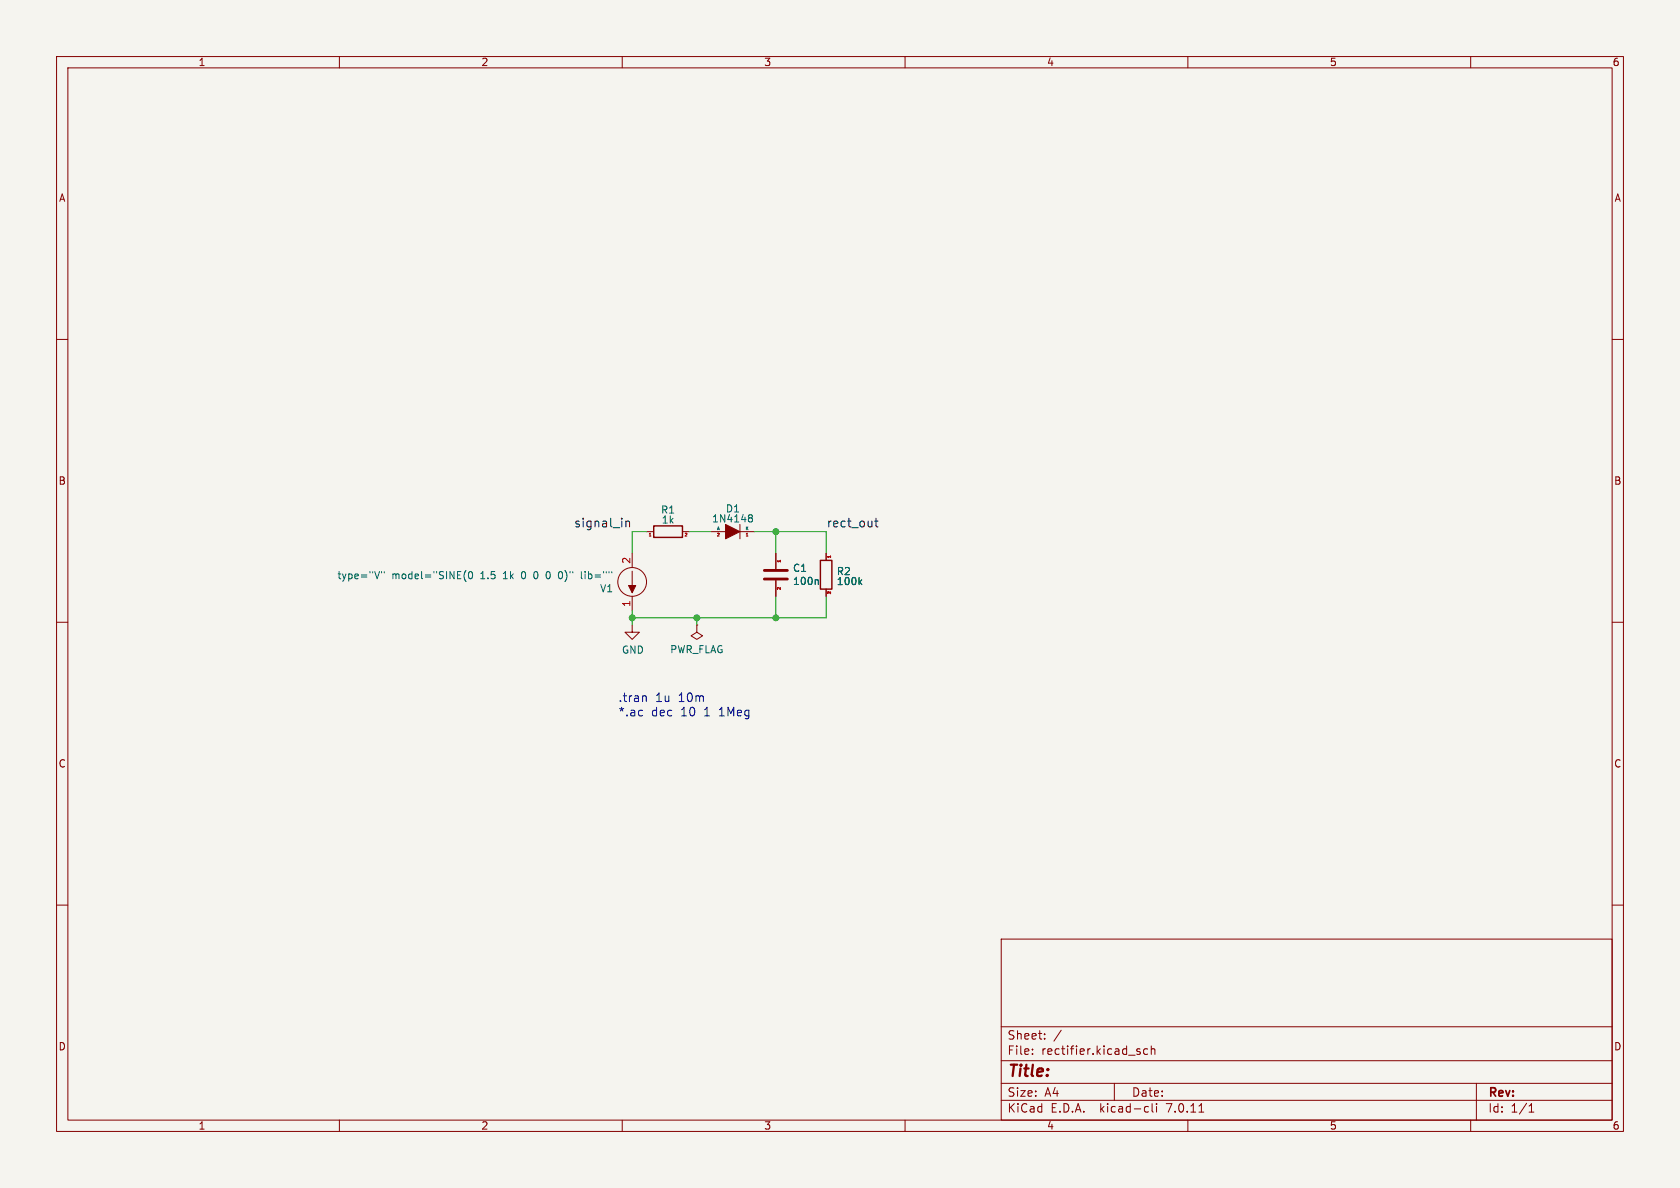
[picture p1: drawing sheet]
<svg xmlns="http://www.w3.org/2000/svg" width="297mm" height="210mm" viewBox="0 0 297 210" stroke-linecap="round" stroke-linejoin="round" font-family="sans-serif">
<path d="M0 0h297v210h-297z" fill="#f5f4ef" stroke="#f5f4ef" stroke-width=".18"/>
<g fill="none" stroke="#840000" stroke-width=".18">
<path d="M10 10h277v190h-277zM12 12h273v186h-273zM60 10v2M110 10v2M160 10v2M210 10v2M260 10v2M10 60h2M285 60h2M111.8 97.8v2.5M114.3 94h1.3M120.6 94h1.3"/>
<path d="M125.7 94h2.6M130.8 94h2.5M130.8 92.7v2.6M137.2 97.8v2.8M146 97.8v1.3M10 110h2M111.8 110.5v1.3h1.2l-1.2 1.2-1.3-1.2h1.3M111.8 101v3.8M111.8 105.4v2.6M123.2 110.5v1.3l1 .6-1 .6-1-.6 1-.6M123.2 110.5h.1M137.2 102.6v2.8"/>
<path d="M146 104.1v1.3M285 110h2M10 160h2M285 160h2M177 166h108v32h-108zM60 198v2M110 198v2M160 198v2M177 194.5h108M177 191.5h108M177 187.5h108M177 181.5h108"/>
<path d="M182.5 186.3v.1M182.5 185.5v.1M184.7 183.6v.1M184.7 182.8v.1M187.6 182.1l-1.3 2M197 191.5v3M201.4 185.9l.2 .2-.2 .3M201.4 185.4l.1 .1M202.6 195.6l.4 .1M202.9 185.5l-.4-.1-.3 .3v.4l.1 .2h.6M203 196.5l-.4 .1M203.5 185.5l.2-.1 .4 .1 .1 .9"/>
<path d="M203.5 184.9v1.5M203.7 195.1v1.3l.2 .2M204.5 195.1v.1M204.5 195.6v1M210 198v2M212 196.6h.8M260 198v2M261 191.5v6.5M270.3 196.6h.9M270.3 195.5l.4-.4v1.5"/>
<circle cx="111.8" cy="102.9" r="2.54"/>
</g>
<path d="M115.6 93h5v2h-5zM145 99.1h2.1v5h-2.1z" fill="none" stroke="#840000" stroke-width=".25"/>
<path d="M114.9 94.3v.5M121.1 94.3h.3M126.9 94.3h.2M132 94.3l.1 .5M137.9 99.2h-.4M146.8 98.4l-.4 .1M137.5 103.9v.3M146.4 104.6v.3" fill="none" stroke="#a90000" stroke-width=".18"/>
<g fill="#840000" stroke="#840000" stroke-width=".18">
<path d="M128.3 92.7l2.5 1.3-2.5 1.3z"/>
<path d="M111.1 103.5h1.3l-.6 1.3z"/>
</g>
<g fill="none" stroke="#006464" stroke-width=".18">
<path d="M132.4 91.5h.1M132.4 91.1l.4-.1 .2 .1v.2l-.2 .2M132.5 91.5h.3M132.5 91.5l-.1 .1M132.8 91.5l.2 .3v.3l-.2 .2-.4-.1M67.1 101l-.4 1.3M67.5 101v.3M67.9 101v.3M82.4 100.9a1.46 1.46 0 0 0 0 1.9M82.9 101.2l.2-.2a.68 .68 0 0 1 .5 .7 .68 .68 0 0 1-.5 .6l-.2-.1-.1-.4zM94.5 101.2l-.1 .3 .1 .7M96.5 101.8l.2 .4 .3 .1"/>
<path d="M97 101l-.3 .2-.2 .3M98.9 101.1h.4M98.9 102.2h.4M102.8 101v1.1l.2 .2M103.4 101v.2M103.4 101.5v.8M144.5 102.5l.2 .2v.6M152 102.9l.4 .4M152.4 102.5l-.5 .5"/>
</g>
<path d="M135.1 102.4h4.1M135.1 100.8h4.1" fill="none" stroke="#840000" stroke-width=".51"/>
<path d="M110.6 92.1v1M110.6 92.3l.3-.2 .3 .1 .1 .9M154.6 92.1h.6M154.9 91.6v1.3l.3 .2" fill="none" stroke="#0f0f0f" stroke-width=".18"/>
<path d="M113.5 125.5l.1 .1M113.6 126.5l-.1 .1M114 123l.3 .2v.8" fill="none" stroke="#0000c2" stroke-width=".18"/>
<path d="M114.3 94h-2.5v3.8M121.9 94h3.8M133.3 94h12.7v3.8M137.2 94v3.8M111.8 108v2.5M123.2 109.2v1.3M137.2 105.4v3.8M146 105.4v3.8h-34.2" fill="none" stroke="#009600" stroke-width=".18"/>
<g fill="#009600" stroke="#009600" stroke-width=".18">
<circle cx="111.8" cy="109.2" r=".51"/>
<circle cx="137.2" cy="109.2" r=".51"/>
<circle cx="123.2" cy="109.2" r=".51"/>
<circle cx="137.2" cy="94" r=".51"/>
</g>
<text font-size="2.8" fill="#840000" x="178" y="190.9">Title:</text>
<g font-size="2.1" fill="#0f0f0f">
<text x="101.4" y="93.3">signal_in</text>
<text x="146" y="93.3">rect_out</text>
</g>
<g font-size="2.1" fill="#0000c2">
<text x="109.2" y="124.2">.tran</text>
<text x="115.8" y="124.2">1u</text>
<text x="120" y="124.2">10m</text>
<text x="109.2" y="126.8">*.ac</text>
<text x="115.1" y="126.8">dec</text>
<text x="120.4" y="126.8">10</text>
<text x="124.6" y="126.8">1</text>
<text x="127.4" y="126.8">1Meg</text>
</g>
<g font-size="2.1" fill="#840000">
<text x="178" y="184">Sheet:</text>
<text x="178" y="186.7">File:</text>
<text x="184.1" y="186.7">rectifier.kicad_sch</text>
<text x="178" y="196.9">KiCad</text>
<text x="178" y="194.1">Size:</text>
<text x="184.7" y="194.1">A4</text>
<text x="185.7" y="196.9">E.D.A.</text>
<text x="194.6" y="196.9">kicad-cli</text>
<text x="200" y="194.1">Date:</text>
<text x="206.5" y="196.9">7.0.11</text>
<text x="263" y="194.3">Rev:</text>
<text x="263" y="196.9">Id:</text>
<text x="267.1" y="196.9">1/1</text>
</g>
<g font-size="1.8" fill="#840000">
<text x="35" y="11.9">1</text>
<text x="85" y="11.9">2</text>
<text x="135" y="11.9">3</text>
<text x="185" y="11.9">4</text>
<text x="235" y="11.9">5</text>
<text x="285" y="11.9">6</text>
<text x="10.3" y="35.9">A</text>
<text x="285.3" y="35.9">A</text>
<text x="10.3" y="85.9">B</text>
<text x="285.3" y="85.9">B</text>
<text x="10.3" y="135.9">C</text>
<text x="285.3" y="135.9">C</text>
<text x="10.3" y="185.9">D</text>
<text x="285.3" y="185.9">D</text>
<text x="35" y="199.9">1</text>
<text x="85" y="199.9">2</text>
<text x="135" y="199.9">3</text>
<text x="185" y="199.9">4</text>
<text x="235" y="199.9">5</text>
<text x="285" y="199.9">6</text>
</g>
<g font-size="1.8" fill="#006464">
<text x="116.8" y="91">R1</text>
<text x="116.9" y="92.8">1k</text>
<text x="125.8" y="92.6">1N4148</text>
<text x="128.2" y="90.8">D1</text>
<text x="140.1" y="101.3">C1</text>
<text x="147.8" y="101.9">R2</text>
<text x="59.6" y="102.6">type=&quot;V&quot;</text>
<text x="69.3" y="102.6">model=&quot;SINE(0</text>
<text x="85.1" y="102.6">1.5</text>
<text x="89.3" y="102.6">1k</text>
<text x="92.7" y="102.6">0</text>
<text x="95" y="102.6">0</text>
<text x="97.4" y="102.6">0</text>
<text x="99.8" y="102.6">0)&quot;</text>
<text x="104" y="102.6">lib=&quot;&quot;</text>
<text x="106" y="104.9">V1</text>
<text x="140.1" y="103.6">100n</text>
<text x="147.8" y="103.6">100k</text>
<text x="109.9" y="115.7">GND</text>
<text x="118.4" y="115.7">PWR_FLAG</text>
</g>
<g font-size="1.8" fill="#a90000">
<text x="111.5" y="99.8" transform="rotate(-90 111.5 99.8)">2</text>
<text x="111.5" y="107.4" transform="rotate(-90 111.5 107.4)">1</text>
</g>
<g font-size=".7" fill="#a90000">
<text x="114.6" y="95">1</text>
<text x="120.9" y="95">2</text>
<text x="126.7" y="95">2</text>
<text x="131.7" y="95">1</text>
<text x="138.2" y="99.5" transform="rotate(-90 138.2 99.5)">1</text>
<text x="147.1" y="98.8" transform="rotate(-90 147.1 98.8)">1</text>
<text x="138.2" y="104.4" transform="rotate(-90 138.2 104.4)">2</text>
<text x="147.1" y="105.1" transform="rotate(-90 147.1 105.1)">2</text>
</g>
<g font-size=".7" fill="#006464">
<text x="126.7" y="93.7">A</text>
<text x="131.7" y="93.7">K</text>
</g>
</svg>
